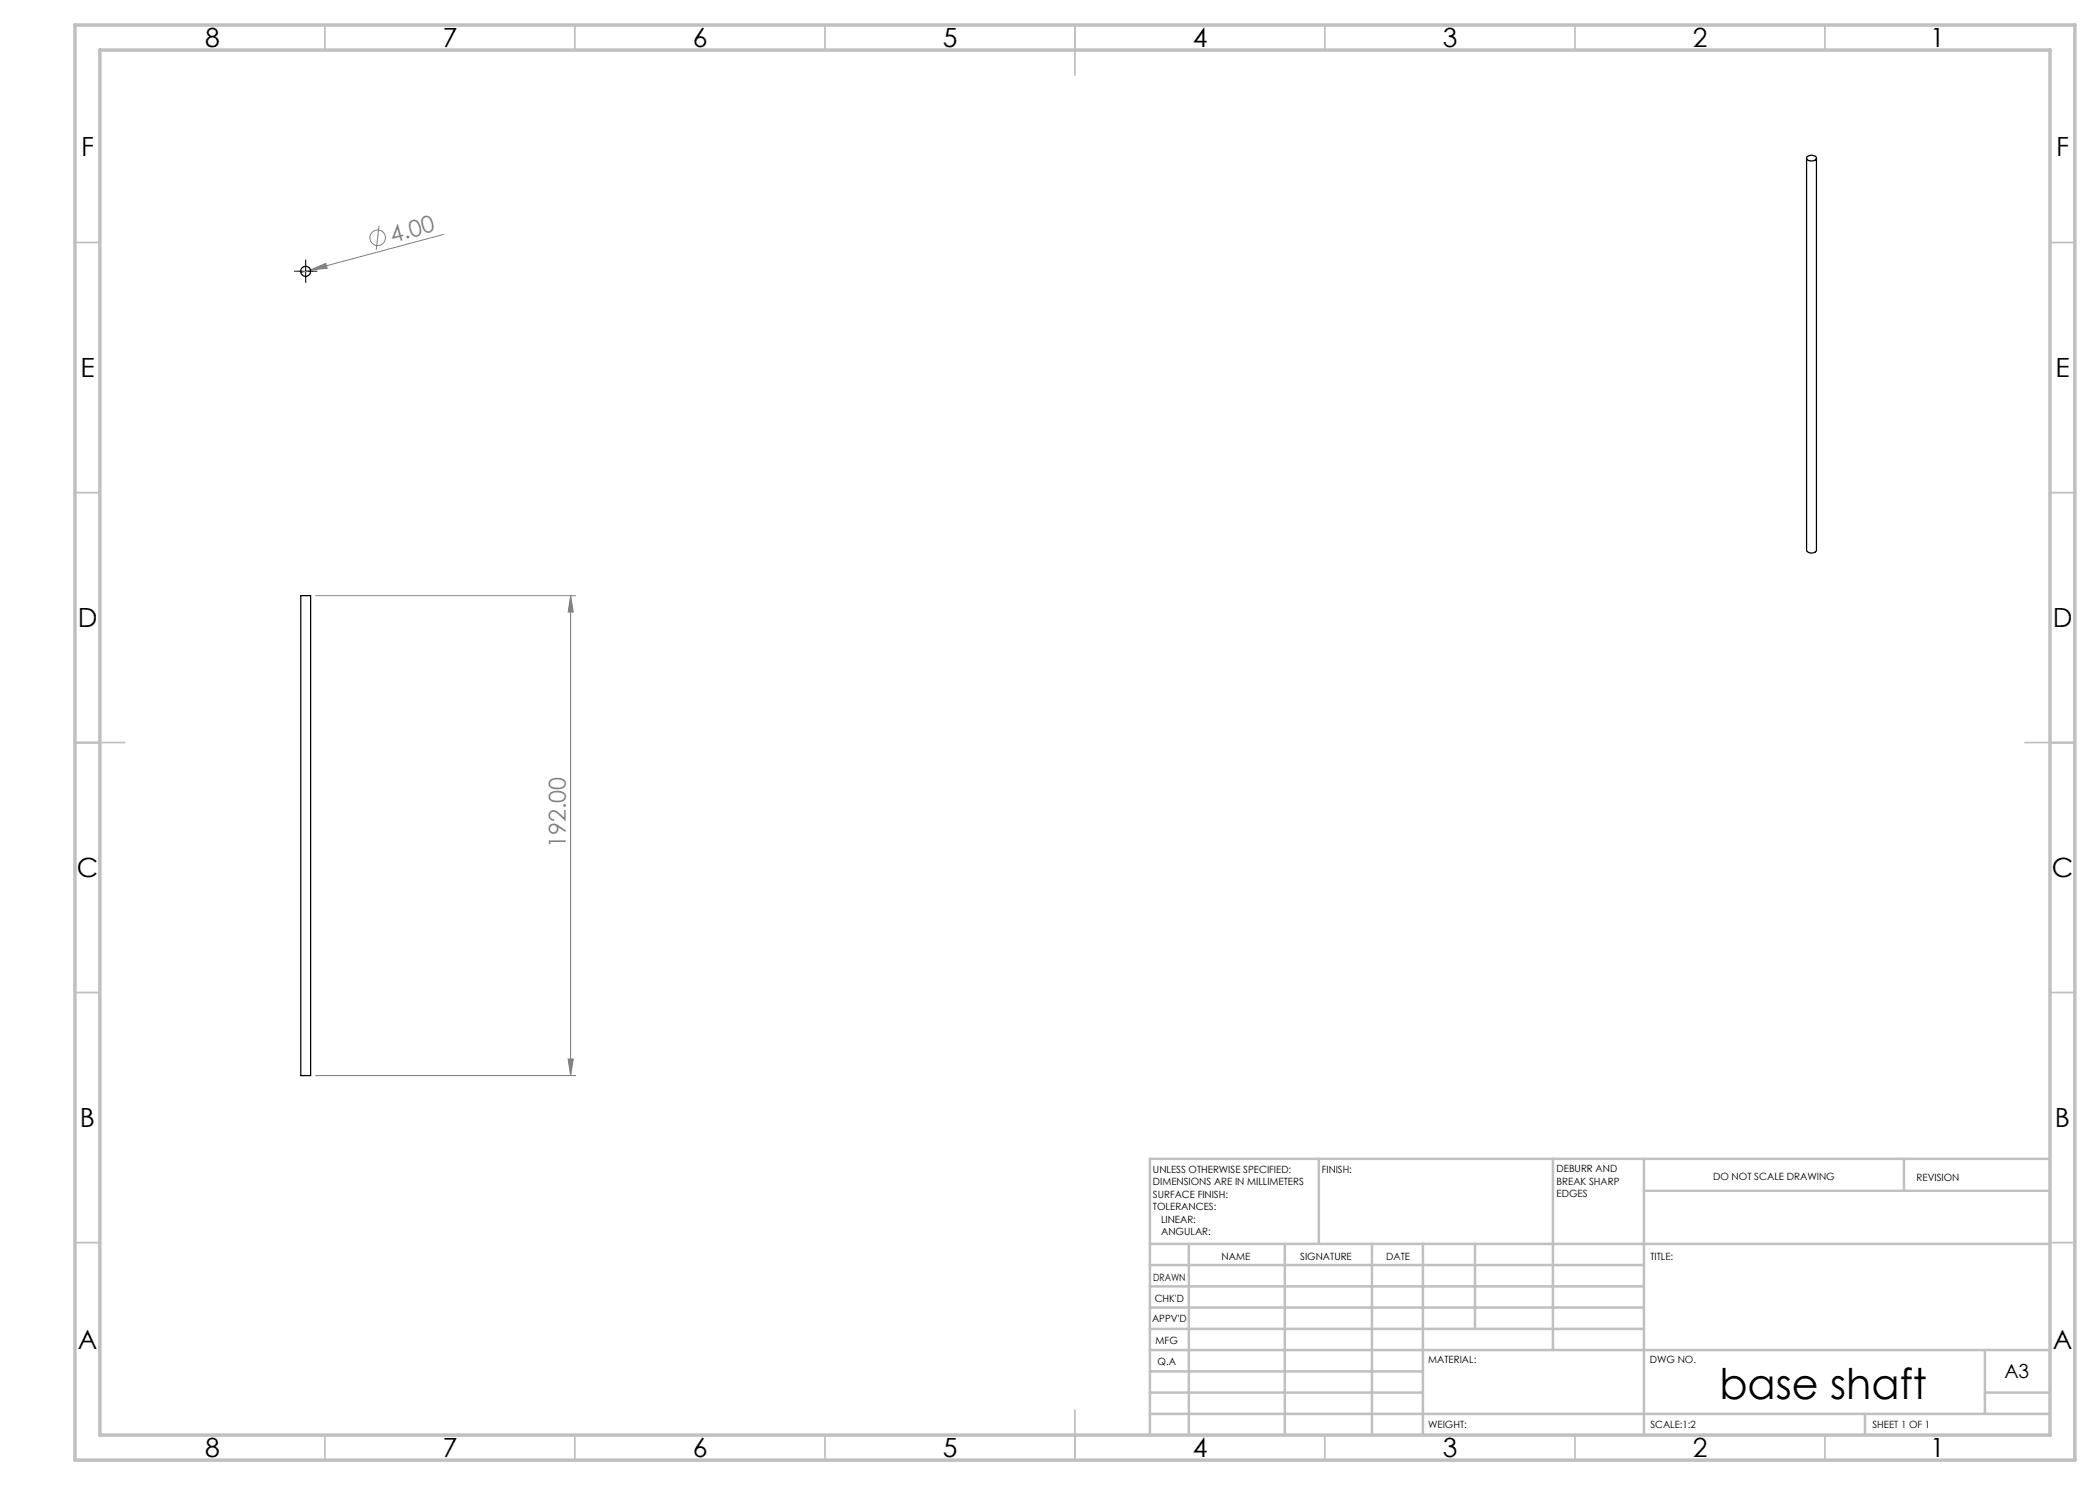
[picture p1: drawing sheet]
<svg xmlns="http://www.w3.org/2000/svg" width="420mm" height="297mm" viewBox="0 0 420 297" stroke-linecap="round" stroke-linejoin="round" font-family="sans-serif">
<g fill="none" stroke="#808080" stroke-width=".2">
<path d="M62.1 54l3.1-1.3 .2 1zM62.1 54l-1.9 .5M75.8 45.2l-.6 4.7M88.7 46.9l-26.6 7.1M63.1 119.1h52M114.1 119.1l.6 3.3h-1.1zM114.1 119.1v96M63.1 215.1h52M113.6 211.8h1.1l-.6 3.3z"/>
<circle cx="75.5" cy="47.6" r="1.56"/>
</g>
<path d="M59.9 54.2h-1M61.2 53v-1M61.2 55.5v1M62.4 54.2h1" fill="none" stroke="#000" stroke-width=".2" stroke-dasharray="15.2 1.3 1.3 1.3"/>
<path d="M59.9 54.3h2.5M61.1 53v2.5" fill="none" stroke="#000" stroke-width=".2"/>
<g fill="none" stroke="#c0c0c0" stroke-width=".35">
<path d="M65 5v5M115 5v5M165 5v5M215 5v10M265 5v5M315 5v5M365 5v5M15 48.5h5M410 48.5h5M15 98.5h5M410 98.5h5M15 148.5h10"/>
<path d="M405 148.5h10M15 198.5h5M410 198.5h5M15 248.5h5M410 248.5h5M65 287v5M115 287v5M165 287v5M215 282v10M265 287v5M315 287v5M365 287v5"/>
</g>
<g fill="none" stroke="#c0c0c0" stroke-width=".5">
<path d="M263.8 231.8v17M310.6 231.8v38.2M328.8 231.8v55.2M328.8 238.2h81.2M380.8 231.8v6.4M410 231.8h-180v55.2M230 248.8h180M230 257.3h98.8M230 253h98.8M237.8 248.8v38.2M257 248.8v38.2M274.4 248.8v38.2"/>
<path d="M284.6 248.8v38.2M295 248.8v17M230 265.8h98.8M230 261.5h98.8M230 278.5h54.6M230 274.3h54.6M230 270h180M397 278.5h13M397 270v12.8M230 282.8h180M373 282.8v4.2"/>
</g>
<path d="M15 5h400v287h-400zM20 10h390v277h-390z" fill="none" stroke="#c0c0c0" stroke-width=".7"/>
<g fill="#808080">
<path d="M62.1 54l3.1-1.3 .2 1z"/>
<path d="M113.6 211.8h1.1l-.6 3.3zM114.1 119.1l.6 3.3h-1.1z"/>
</g>
<g fill="none" stroke="#000" stroke-width=".25">
<path d="M361.3 31.6v78.4a1.15 1.15 0 0 0 2 0v-78.4M361.4 31.3a1.38 1.38 0 0 1 1.9 .2 .82 .82 0 0 1-1.2 .7l-.7-.3-.1-.3zM60.1 119.1h2v96h-2z"/>
<circle cx="61.1" cy="54.3" r=".99"/>
</g>
<text font-size="8.5" x="343.9" y="279.7">base shaft</text>
<g font-size="5.3">
<text x="41" y="9.5">8</text>
<text x="88.5" y="9.5">7</text>
<text x="138.5" y="9.5">6</text>
<text x="188.5" y="9.5">5</text>
<text x="238.5" y="9.5">4</text>
<text x="288.5" y="9.5">3</text>
<text x="338.5" y="9.5">2</text>
<text x="386" y="9.5">1</text>
<text x="16.2" y="31.2">F</text>
<text x="411.2" y="31.2">F</text>
<text x="16.1" y="75.5">E</text>
<text x="411.1" y="75.5">E</text>
<text x="15.5" y="125.5">D</text>
<text x="410.5" y="125.5">D</text>
<text x="15.4" y="175.5">C</text>
<text x="410.4" y="175.5">C</text>
<text x="16" y="225.5">B</text>
<text x="411" y="225.5">B</text>
<text x="15.5" y="269.8">A</text>
<text x="410.5" y="269.8">A</text>
<text x="41" y="291.5">8</text>
<text x="88.5" y="291.5">7</text>
<text x="138.5" y="291.5">6</text>
<text x="188.5" y="291.5">5</text>
<text x="238.5" y="291.5">4</text>
<text x="288.5" y="291.5">3</text>
<text x="338.5" y="291.5">2</text>
<text x="386" y="291.5">1</text>
</g>
<g font-size="4.7" fill="#808080">
<text x="78.5" y="48.5" transform="rotate(-15 78.5 48.5)">4.00</text>
<text x="113.1" y="169.6" transform="rotate(-90 113.1 169.6)">192.00</text>
</g>
<text font-size="3.9" x="400.9" y="275.5">A3</text>
<g font-size="2">
<text x="230.6" y="234.6">UNLESS OTHERWISE SPECIFIED:</text>
<text x="230.6" y="237.1">DIMENSIONS ARE IN MILLIMETERS</text>
<text x="230.6" y="239.6">SURFACE FINISH:</text>
<text x="264.4" y="234.6">FINISH:</text>
<text x="311.3" y="234.5">DEBURR AND</text>
<text x="311.3" y="237">BREAK SHARP</text>
<text x="311.3" y="239.5">EDGES</text>
<text x="342.6" y="236">DO NOT SCALE DRAWING</text>
<text x="383.3" y="236.2">REVISION</text>
<text x="230.6" y="242.1">TOLERANCES:</text>
<text x="232.2" y="244.6">LINEAR:</text>
<text x="232.2" y="247.1">ANGULAR:</text>
<text x="244.3" y="252">NAME</text>
<text x="260" y="251.9">SIGNATURE</text>
<text x="277.2" y="251.9">DATE</text>
<text x="330.1" y="251.9">TITLE:</text>
<text x="230.6" y="256.1">DRAWN</text>
<text x="230.9" y="260.3">CHK'D</text>
<text x="230.4" y="264.4">APPV'D</text>
<text x="231.1" y="268.8">MFG</text>
<text x="231.5" y="273">Q.A</text>
<text x="285.6" y="272.5">MATERIAL:</text>
<text x="330" y="272.5">DWG NO.</text>
<text x="285.6" y="285.5">WEIGHT:</text>
<text x="330.1" y="285.6">SCALE:1:2</text>
<text x="374.5" y="285.6">SHEET 1 OF 1</text>
</g>
</svg>
